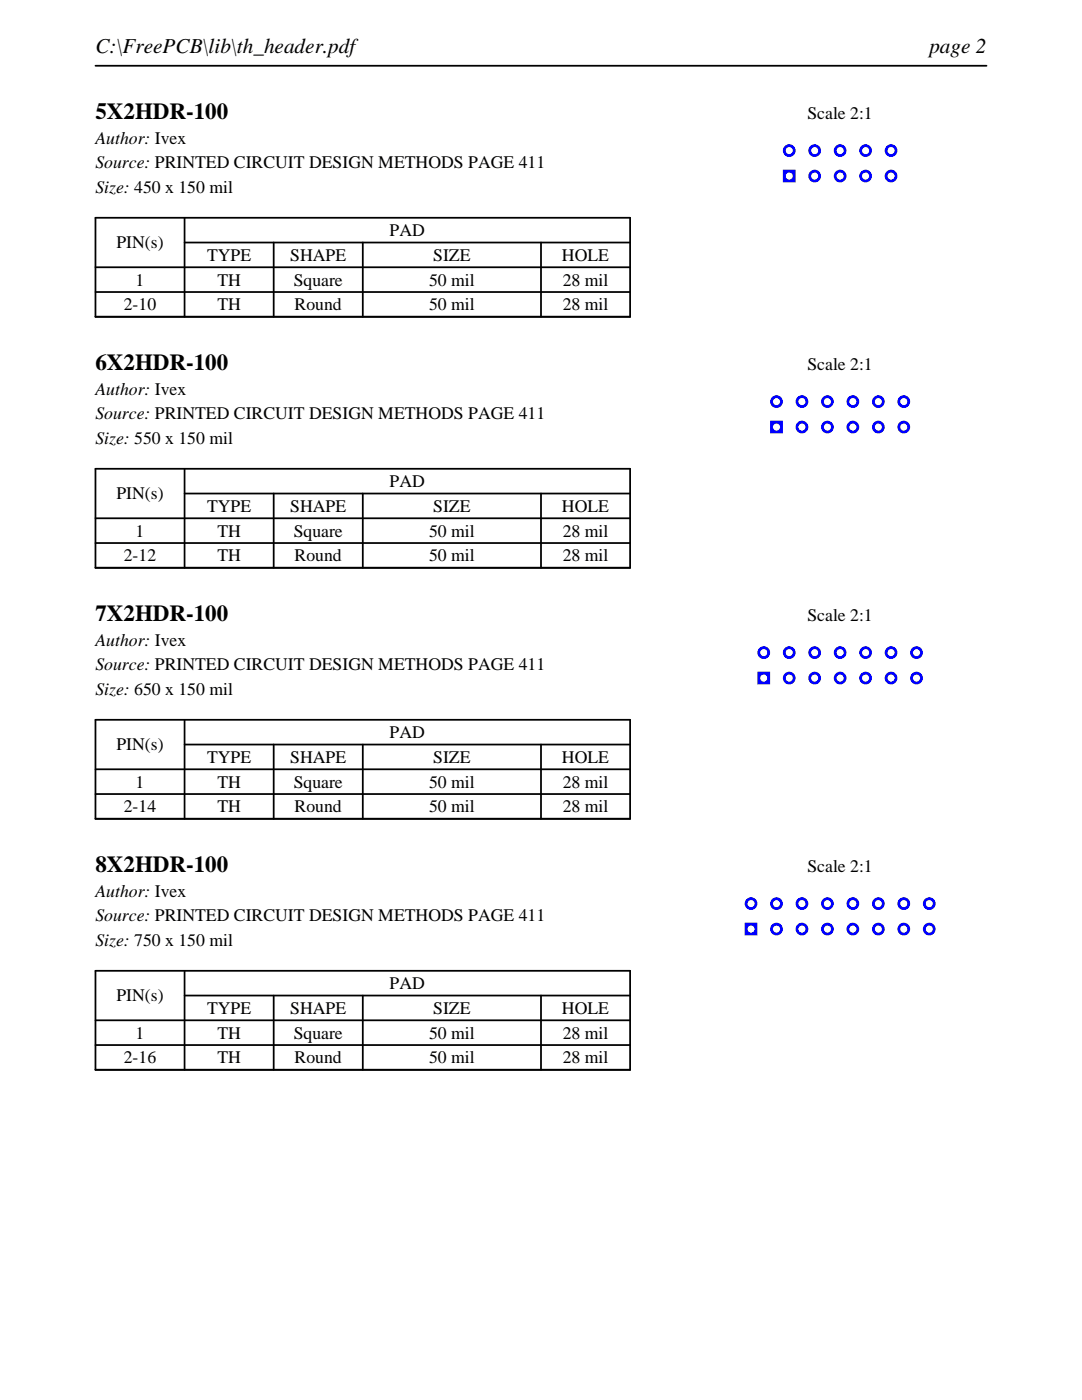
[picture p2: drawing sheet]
<svg xmlns="http://www.w3.org/2000/svg" width="216mm" height="279mm" viewBox="0 0 216 279" stroke-linecap="round" stroke-linejoin="round" font-family="sans-serif">
<path d="M19 13.1h177.8M19 43.5h106.7v19.7h-106.7zM19 53.3h106.7M19 58.3h106.7M36.8 48.4h88.9M36.8 43.5v19.7M54.6 48.4v14.8M72.4 48.4v14.8M107.9 48.4v14.8" fill="none" stroke="#000" stroke-width=".35"/>
<g fill="#00f">
<path d="M156.2 33.9v2.5h2.5v-2.5zM156.8 35.1a.71 .71 0 0 1 1.4 0 .71 .71 0 0 1-1.4 0z"/>
<path d="M156.2 30.1a1.3 1.3 0 0 0 2.6 0 1.3 1.3 0 0 0-2.6 0zM156.8 30.1a.71 .71 0 0 1 1.4 0 .71 .71 0 0 1-1.4 0z"/>
<path d="M161.3 35.1a1.27 1.27 0 0 0 2.5 0 1.27 1.27 0 0 0-2.5 0zM161.8 35.1a.75 .75 0 0 1 1.5 0 .75 .75 0 0 1-1.5 0z"/>
<path d="M161.3 30.1a1.27 1.27 0 0 0 2.5 0 1.27 1.27 0 0 0-2.5 0zM161.8 30.1a.75 .75 0 0 1 1.5 0 .75 .75 0 0 1-1.5 0z"/>
<path d="M166.4 35.1a1.27 1.27 0 0 0 2.5 0 1.27 1.27 0 0 0-2.5 0zM166.9 35.1a.75 .75 0 0 1 1.5 0 .75 .75 0 0 1-1.5 0z"/>
<path d="M166.4 30.1a1.27 1.27 0 0 0 2.5 0 1.27 1.27 0 0 0-2.5 0zM166.9 30.1a.75 .75 0 0 1 1.5 0 .75 .75 0 0 1-1.5 0z"/>
<path d="M171.4 35.1a1.3 1.3 0 0 0 2.6 0 1.3 1.3 0 0 0-2.6 0zM172 35.1a.71 .71 0 0 1 1.4 0 .71 .71 0 0 1-1.4 0z"/>
<path d="M171.4 30.1a1.3 1.3 0 0 0 2.6 0 1.3 1.3 0 0 0-2.6 0zM172 30.1a.71 .71 0 0 1 1.4 0 .71 .71 0 0 1-1.4 0z"/>
<path d="M176.5 35.1a1.3 1.3 0 0 0 2.6 0 1.3 1.3 0 0 0-2.6 0zM177.1 35.1a.71 .71 0 0 1 1.4 0 .71 .71 0 0 1-1.4 0z"/>
<path d="M176.5 30.1a1.3 1.3 0 0 0 2.6 0 1.3 1.3 0 0 0-2.6 0zM177.1 30.1a.71 .71 0 0 1 1.4 0 .71 .71 0 0 1-1.4 0z"/>
</g>
<path d="M19 93.6h106.7v19.7h-106.7zM36.8 98.5h88.9M36.8 93.6v19.7M54.6 98.5v14.8M72.4 98.5v14.8M107.9 98.5v14.8M19 103.4h106.7M19 108.4h106.7" fill="none" stroke="#000" stroke-width=".35"/>
<g fill="#00f">
<path d="M153.7 84v2.5h2.5v-2.5zM154.2 85.2a.75 .75 0 0 1 1.5 0 .75 .75 0 0 1-1.5 0z"/>
<path d="M153.7 80.2a1.27 1.27 0 0 0 2.5 0 1.27 1.27 0 0 0-2.5 0zM154.2 80.2a.75 .75 0 0 1 1.5 0 .75 .75 0 0 1-1.5 0z"/>
<path d="M158.7 85.2a1.3 1.3 0 0 0 2.6 0 1.3 1.3 0 0 0-2.6 0zM159.3 85.2a.71 .71 0 0 1 1.4 0 .71 .71 0 0 1-1.4 0z"/>
<path d="M158.7 80.2a1.3 1.3 0 0 0 2.6 0 1.3 1.3 0 0 0-2.6 0zM159.3 80.2a.71 .71 0 0 1 1.4 0 .71 .71 0 0 1-1.4 0z"/>
<path d="M163.8 85.2a1.3 1.3 0 0 0 2.6 0 1.3 1.3 0 0 0-2.6 0zM164.4 85.2a.71 .71 0 0 1 1.4 0 .71 .71 0 0 1-1.4 0z"/>
<path d="M163.8 80.2a1.3 1.3 0 0 0 2.6 0 1.3 1.3 0 0 0-2.6 0zM164.4 80.2a.71 .71 0 0 1 1.4 0 .71 .71 0 0 1-1.4 0z"/>
<path d="M168.9 85.2a1.3 1.3 0 0 0 2.6 0 1.3 1.3 0 0 0-2.6 0zM169.5 85.2a.71 .71 0 0 1 1.4 0 .71 .71 0 0 1-1.4 0z"/>
<path d="M168.9 80.2a1.3 1.3 0 0 0 2.6 0 1.3 1.3 0 0 0-2.6 0zM169.5 80.2a.71 .71 0 0 1 1.4 0 .71 .71 0 0 1-1.4 0z"/>
<path d="M174 85.2a1.27 1.27 0 0 0 2.5 0 1.27 1.27 0 0 0-2.5 0zM174.5 85.2a.75 .75 0 0 1 1.5 0 .75 .75 0 0 1-1.5 0z"/>
<path d="M174 80.2a1.27 1.27 0 0 0 2.5 0 1.27 1.27 0 0 0-2.5 0zM174.5 80.2a.75 .75 0 0 1 1.5 0 .75 .75 0 0 1-1.5 0z"/>
<path d="M179.1 85.2a1.27 1.27 0 0 0 2.5 0 1.27 1.27 0 0 0-2.5 0zM179.6 85.2a.75 .75 0 0 1 1.5 0 .75 .75 0 0 1-1.5 0z"/>
<path d="M179.1 80.2a1.27 1.27 0 0 0 2.5 0 1.27 1.27 0 0 0-2.5 0zM179.6 80.2a.75 .75 0 0 1 1.5 0 .75 .75 0 0 1-1.5 0z"/>
</g>
<path d="M19 143.7h106.7v19.7h-106.7zM19 153.5h106.7M19 158.5h106.7M36.8 148.6h88.9M36.8 143.7v19.7M54.6 148.6v14.8M72.4 148.6v14.8M107.9 148.6v14.8" fill="none" stroke="#000" stroke-width=".35"/>
<g fill="#00f">
<path d="M151.1 134.1v2.5h2.6v-2.5zM151.7 135.3a.71 .71 0 0 1 1.4 0 .71 .71 0 0 1-1.4 0z"/>
<path d="M151.1 130.2a1.3 1.3 0 0 0 2.6 0 1.3 1.3 0 0 0-2.6 0zM151.7 130.2a.71 .71 0 0 1 1.4 0 .71 .71 0 0 1-1.4 0z"/>
<path d="M156.2 135.3a1.3 1.3 0 0 0 2.6 0 1.3 1.3 0 0 0-2.6 0zM156.8 135.3a.71 .71 0 0 1 1.4 0 .71 .71 0 0 1-1.4 0z"/>
<path d="M156.2 130.2a1.3 1.3 0 0 0 2.6 0 1.3 1.3 0 0 0-2.6 0zM156.8 130.2a.71 .71 0 0 1 1.4 0 .71 .71 0 0 1-1.4 0z"/>
<path d="M161.3 135.3a1.27 1.27 0 0 0 2.5 0 1.27 1.27 0 0 0-2.5 0zM161.8 135.3a.75 .75 0 0 1 1.5 0 .75 .75 0 0 1-1.5 0z"/>
<path d="M161.3 130.2a1.27 1.27 0 0 0 2.5 0 1.27 1.27 0 0 0-2.5 0zM161.8 130.2a.75 .75 0 0 1 1.5 0 .75 .75 0 0 1-1.5 0z"/>
<path d="M166.4 135.3a1.27 1.27 0 0 0 2.5 0 1.27 1.27 0 0 0-2.5 0zM166.9 135.3a.75 .75 0 0 1 1.5 0 .75 .75 0 0 1-1.5 0z"/>
<path d="M166.4 130.2a1.27 1.27 0 0 0 2.5 0 1.27 1.27 0 0 0-2.5 0zM166.9 130.2a.75 .75 0 0 1 1.5 0 .75 .75 0 0 1-1.5 0z"/>
<path d="M171.4 135.3a1.3 1.3 0 0 0 2.6 0 1.3 1.3 0 0 0-2.6 0zM172 135.3a.71 .71 0 0 1 1.4 0 .71 .71 0 0 1-1.4 0z"/>
<path d="M171.4 130.2a1.3 1.3 0 0 0 2.6 0 1.3 1.3 0 0 0-2.6 0zM172 130.2a.71 .71 0 0 1 1.4 0 .71 .71 0 0 1-1.4 0z"/>
<path d="M176.5 135.3a1.3 1.3 0 0 0 2.6 0 1.3 1.3 0 0 0-2.6 0zM177.1 135.3a.71 .71 0 0 1 1.4 0 .71 .71 0 0 1-1.4 0z"/>
<path d="M176.5 130.2a1.3 1.3 0 0 0 2.6 0 1.3 1.3 0 0 0-2.6 0zM177.1 130.2a.71 .71 0 0 1 1.4 0 .71 .71 0 0 1-1.4 0z"/>
<path d="M181.6 135.3a1.3 1.3 0 0 0 2.6 0 1.3 1.3 0 0 0-2.6 0zM182.2 135.3a.71 .71 0 0 1 1.4 0 .71 .71 0 0 1-1.4 0z"/>
<path d="M181.6 130.2a1.3 1.3 0 0 0 2.6 0 1.3 1.3 0 0 0-2.6 0zM182.2 130.2a.71 .71 0 0 1 1.4 0 .71 .71 0 0 1-1.4 0z"/>
</g>
<path d="M19 193.7h106.7v19.8h-106.7zM36.8 198.7h88.9M36.8 193.7v19.8M54.6 198.7v14.8M72.4 198.7v14.8M107.9 198.7v14.8M19 203.6h106.7M19 208.6h106.7" fill="none" stroke="#000" stroke-width=".35"/>
<g fill="#00f">
<path d="M148.6 184.1v2.6h2.5v-2.6zM149.1 185.4a.75 .75 0 0 1 1.5 0 .75 .75 0 0 1-1.5 0z"/>
<path d="M148.6 180.3a1.27 1.27 0 0 0 2.5 0 1.27 1.27 0 0 0-2.5 0zM149.1 180.3a.75 .75 0 0 1 1.5 0 .75 .75 0 0 1-1.5 0z"/>
<path d="M153.7 185.4a1.27 1.27 0 0 0 2.5 0 1.27 1.27 0 0 0-2.5 0zM154.2 185.4a.75 .75 0 0 1 1.5 0 .75 .75 0 0 1-1.5 0z"/>
<path d="M153.7 180.3a1.27 1.27 0 0 0 2.5 0 1.27 1.27 0 0 0-2.5 0zM154.2 180.3a.75 .75 0 0 1 1.5 0 .75 .75 0 0 1-1.5 0z"/>
<path d="M158.7 185.4a1.3 1.3 0 0 0 2.6 0 1.3 1.3 0 0 0-2.6 0zM159.3 185.4a.71 .71 0 0 1 1.4 0 .71 .71 0 0 1-1.4 0z"/>
<path d="M158.7 180.3a1.3 1.3 0 0 0 2.6 0 1.3 1.3 0 0 0-2.6 0zM159.3 180.3a.71 .71 0 0 1 1.4 0 .71 .71 0 0 1-1.4 0z"/>
<path d="M163.8 185.4a1.3 1.3 0 0 0 2.6 0 1.3 1.3 0 0 0-2.6 0zM164.4 185.4a.71 .71 0 0 1 1.4 0 .71 .71 0 0 1-1.4 0z"/>
<path d="M163.8 180.3a1.3 1.3 0 0 0 2.6 0 1.3 1.3 0 0 0-2.6 0zM164.4 180.3a.71 .71 0 0 1 1.4 0 .71 .71 0 0 1-1.4 0z"/>
<path d="M168.9 185.4a1.3 1.3 0 0 0 2.6 0 1.3 1.3 0 0 0-2.6 0zM169.5 185.4a.71 .71 0 0 1 1.4 0 .71 .71 0 0 1-1.4 0z"/>
<path d="M168.9 180.3a1.3 1.3 0 0 0 2.6 0 1.3 1.3 0 0 0-2.6 0zM169.5 180.3a.71 .71 0 0 1 1.4 0 .71 .71 0 0 1-1.4 0z"/>
<path d="M174 185.4a1.27 1.27 0 0 0 2.5 0 1.27 1.27 0 0 0-2.5 0zM174.5 185.4a.75 .75 0 0 1 1.5 0 .75 .75 0 0 1-1.5 0z"/>
<path d="M174 180.3a1.27 1.27 0 0 0 2.5 0 1.27 1.27 0 0 0-2.5 0zM174.5 180.3a.75 .75 0 0 1 1.5 0 .75 .75 0 0 1-1.5 0z"/>
<path d="M179.1 185.4a1.27 1.27 0 0 0 2.5 0 1.27 1.27 0 0 0-2.5 0zM179.6 185.4a.75 .75 0 0 1 1.5 0 .75 .75 0 0 1-1.5 0z"/>
<path d="M179.1 180.3a1.27 1.27 0 0 0 2.5 0 1.27 1.27 0 0 0-2.5 0zM179.6 180.3a.75 .75 0 0 1 1.5 0 .75 .75 0 0 1-1.5 0z"/>
<path d="M184.1 185.4a1.3 1.3 0 0 0 2.6 0 1.3 1.3 0 0 0-2.6 0zM184.7 185.4a.71 .71 0 0 1 1.4 0 .71 .71 0 0 1-1.4 0z"/>
<path d="M184.1 180.3a1.3 1.3 0 0 0 2.6 0 1.3 1.3 0 0 0-2.6 0zM184.7 180.3a.71 .71 0 0 1 1.4 0 .71 .71 0 0 1-1.4 0z"/>
</g>
<g font-size="4.6">
<text x="19" y="23.7">5X2HDR-100</text>
<text x="19" y="73.8">6X2HDR-100</text>
<text x="19" y="123.9">7X2HDR-100</text>
<text x="19" y="174">8X2HDR-100</text>
</g>
<g font-size="4.2">
<text x="19" y="10.6">C:\FreePCB\lib\th_header.pdf</text>
<text x="185.4" y="10.6">page 2</text>
</g>
<g font-size="3.5">
<text x="161.1" y="23.7">Scale 2:1</text>
<text x="19" y="28.6">Author: Ivex</text>
<text x="19" y="33.6">Source: PRINTED CIRCUIT DESIGN METHODS PAGE 411</text>
<text x="19" y="38.5">Size: 450 x 150 mil</text>
<text x="77.8" y="47.1">PAD</text>
<text x="23.2" y="49.6">PIN(s)</text>
<text x="41.3" y="52.1">TYPE</text>
<text x="57.9" y="52.1">SHAPE</text>
<text x="86.4" y="52.1">SIZE</text>
<text x="112.1" y="52.1">HOLE</text>
<text x="27.1" y="57">1</text>
<text x="43.4" y="57">TH</text>
<text x="58.6" y="57">Square</text>
<text x="85.6" y="57">50 mil</text>
<text x="112.3" y="57">28 mil</text>
<text x="24.7" y="61.9">2-10</text>
<text x="43.4" y="61.9">TH</text>
<text x="58.8" y="61.9">Round</text>
<text x="85.6" y="61.9">50 mil</text>
<text x="112.3" y="61.9">28 mil</text>
<text x="161.1" y="73.8">Scale 2:1</text>
<text x="19" y="78.7">Author: Ivex</text>
<text x="19" y="83.7">Source: PRINTED CIRCUIT DESIGN METHODS PAGE 411</text>
<text x="19" y="88.6">Size: 550 x 150 mil</text>
<text x="23.2" y="99.7">PIN(s)</text>
<text x="77.8" y="97.2">PAD</text>
<text x="27.1" y="107.1">1</text>
<text x="41.3" y="102.2">TYPE</text>
<text x="43.4" y="107.1">TH</text>
<text x="57.9" y="102.2">SHAPE</text>
<text x="58.6" y="107.1">Square</text>
<text x="85.6" y="107.1">50 mil</text>
<text x="86.4" y="102.2">SIZE</text>
<text x="112.1" y="102.2">HOLE</text>
<text x="112.3" y="107.1">28 mil</text>
<text x="24.7" y="112">2-12</text>
<text x="43.4" y="112">TH</text>
<text x="58.8" y="112">Round</text>
<text x="85.6" y="112">50 mil</text>
<text x="112.3" y="112">28 mil</text>
<text x="161.1" y="123.9">Scale 2:1</text>
<text x="19" y="128.8">Author: Ivex</text>
<text x="19" y="133.8">Source: PRINTED CIRCUIT DESIGN METHODS PAGE 411</text>
<text x="19" y="138.7">Size: 650 x 150 mil</text>
<text x="23.2" y="149.8">PIN(s)</text>
<text x="77.8" y="147.3">PAD</text>
<text x="41.3" y="152.3">TYPE</text>
<text x="57.9" y="152.3">SHAPE</text>
<text x="86.4" y="152.3">SIZE</text>
<text x="112.1" y="152.3">HOLE</text>
<text x="27.1" y="157.2">1</text>
<text x="43.4" y="157.2">TH</text>
<text x="58.6" y="157.2">Square</text>
<text x="85.6" y="157.2">50 mil</text>
<text x="112.3" y="157.2">28 mil</text>
<text x="24.7" y="162.1">2-14</text>
<text x="43.4" y="162.1">TH</text>
<text x="58.8" y="162.1">Round</text>
<text x="85.6" y="162.1">50 mil</text>
<text x="112.3" y="162.1">28 mil</text>
<text x="161.1" y="174">Scale 2:1</text>
<text x="19" y="178.9">Author: Ivex</text>
<text x="19" y="183.9">Source: PRINTED CIRCUIT DESIGN METHODS PAGE 411</text>
<text x="19" y="188.8">Size: 750 x 150 mil</text>
<text x="77.8" y="197.4">PAD</text>
<text x="23.2" y="199.9">PIN(s)</text>
<text x="41.3" y="202.4">TYPE</text>
<text x="57.9" y="202.4">SHAPE</text>
<text x="86.4" y="202.4">SIZE</text>
<text x="112.1" y="202.4">HOLE</text>
<text x="27.1" y="207.3">1</text>
<text x="43.4" y="207.3">TH</text>
<text x="58.6" y="207.3">Square</text>
<text x="85.6" y="207.3">50 mil</text>
<text x="112.3" y="207.3">28 mil</text>
<text x="24.7" y="212.2">2-16</text>
<text x="43.4" y="212.2">TH</text>
<text x="58.8" y="212.2">Round</text>
<text x="85.6" y="212.2">50 mil</text>
<text x="112.3" y="212.2">28 mil</text>
</g>
</svg>
